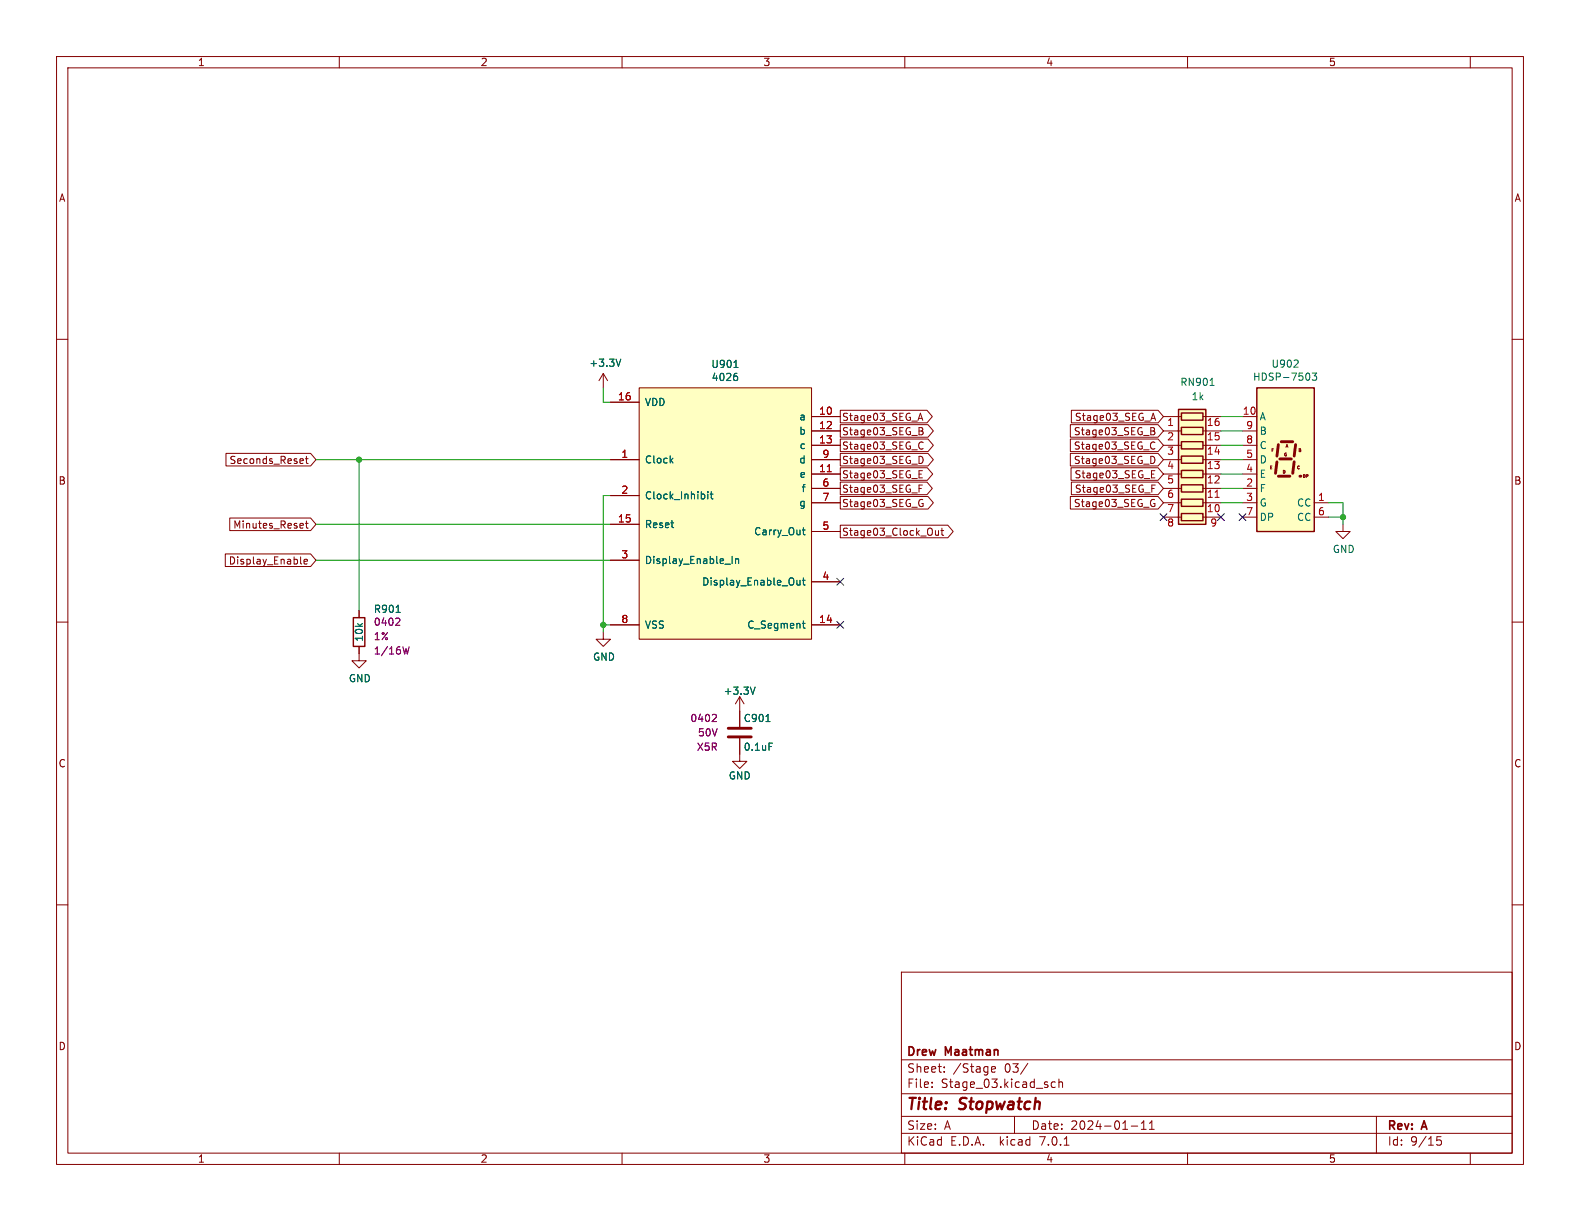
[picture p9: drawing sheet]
<svg xmlns="http://www.w3.org/2000/svg" width="279mm" height="216mm" viewBox="0 0 279 216" stroke-linecap="round" stroke-linejoin="round" font-family="sans-serif">
<g fill="none" stroke="#840000" stroke-width=".18">
<path d="M10 10h259.4v195.9h-259.4zM12 12h255.4v191.9h-255.4zM60 10v2M110 10v2M160 10v2M210 10v2M260 10v2M10 60h2M267.4 60h2M237.5 92.7v1.3h1.3l-1.3 1.3-1.3-1.3h1.3M10 110h2M63.5 114.3v2.5h1.3l-1.3 1.3-1.3-1.3h1.3"/>
<path d="M63.5 108v1.2M267.4 110h2M130.8 130.6v4h1.3l-1.3 1.3-1.3-1.3h1.3M130.8 123.2v5.3M130.8 123.2l-.8 1.3M130.8 123.2l.8 1.3M10 160h2M267.4 160h2M159.4 171.9h108v32h-108zM159.4 197.4h108M159.4 193.4h108M159.4 187.4h108"/>
<path d="M164.8 192.2v.1M164.8 191.4v.1M167 189.5v.1M167 188.7v.1M175.3 189.1l.7-.1v-.3l-.5-.1-.2 .2 .1 .7h.6M179.4 197.4v3M181.8 188l-1.3 2M186.6 191.4l-.4-.1-.3 .3v.4l.1 .2h.6M187.3 191.4l.2-.1 .3 .1 .1 .9M187.3 190.8v1.5M200 199.1h1.2M201.8 199.7h.9"/>
<path d="M201.8 198.6l.5-.4v1.5M203.3 199.7h.8M203.3 198.6l.4-.4v1.5M243.4 197.4v6.5M60 203.9v2M110 203.9v2M159.4 200.4h108M160 203.9v2M188.2 202.5h.8M210 203.9v2M254.1 201.6h.5l.3 .3-.1 .5h-.7M254.1 201h.7"/>
<path d="M260 203.9v2"/>
</g>
<path d="M226.1 78.6l-.3 2M226.6 78.1h2M229.1 78.6l-.2 2M225.8 81.7l-.2 2M226.1 84.2h2M226.3 81.2h2M228.9 81.7l-.3 2M128.8 130.3h4M128.8 128.8h4" fill="none" stroke="#840000" stroke-width=".51"/>
<path d="M70 108.3h.8M133.5 121.5l-.4 1.3M135.4 127.6h.8M136 131.4h.6" fill="none" stroke="#006464" stroke-width=".18"/>
<path d="M70.5 109.3l.2 .2-.1 .3-.7 .8h.8M72.3 114.4l-.3 1.2-.2-.9-.2 .9M126.4 126.3l.3 .3-.1 .3-.7 .7h.8" fill="none" stroke="#840084" stroke-width=".18"/>
<path d="M222.2 68.6h10.2v25.4h-10.2zM62.5 109.2h2v5.1h-2z" fill="none" stroke="#840000" stroke-width=".25"/>
<path d="M222.2 68.6h10.2v25.4h-10.2z" fill="#ffffc2" stroke="#ffffc2" stroke-width=".18"/>
<circle cx="229.9" cy="84.2" r=".25" fill="#840000"/>
<g fill="none" stroke="#840000" stroke-width=".18">
<path d="M106.7 66l-.8 1.3M106.7 66v2.6M106.7 66l.7 1.3M107.9 71.1h5.1M113 68.6h30.5v44.4h-30.5zM143.5 73.7h5.1M143.5 78.7h5.1M143.5 76.2h5.1M148.6 72.5h15.3l1 1.2-1 1.1h-15.3zM148.6 75.1h15.5l1 1.1-1 1.1h-15.5zM148.6 77.6h15.5l1 1.1-1 1.2h-15.5zM162.5 74h.6"/>
<path d="M162.5 76.2h.4M162.5 75.6l.6 .1 .1 .3-.3 .2M162.8 73.1l.4 1.2M162.9 76.2l.3 .3v.3l-.7 .1M163 78.1l.2 .2M163.2 79.3l-.2 .1M189.3 75.1h15.5l.9 1.1-.9 1.1h-15.5zM189.3 77.6h15.5l.9 1.1-.9 1.2h-15.5zM189.5 72.5h15.3l.9 1.2-.9 1.1h-15.3zM203.5 76.2h.4M203.5 75.6l.6 .1 .1 .3-.3 .2M203.6 74h.6"/>
<path d="M203.9 78.1l.3 .2M203.9 76.2l.3 .3v.3l-.7 .1M203.9 73.1l.4 1.2M204.2 79.3l-.3 .1M205.7 73.7h3.2M205.7 78.7h3.2M205.7 76.2h3.2M212.7 73.7h3.2M212.7 78.7h3.2M212.7 76.2h3.2M219.7 73.7h2.5M219.7 78.7h2.5"/>
<path d="M219.7 76.2h2.5M39.8 97.9h15.1l1 1.2-1 1.1h-15.1zM40 80.2h14.9l1 1.1-1 1.1h-14.9zM40.6 91.6h14.3l1 1.1-1 1.1h-14.3zM53.2 99.6l.1 .1M53.5 81.1l.1 .3-.6 .1M53.5 92.5l.1 .3-.6 .2M53.6 81.9l-.1 .1M53.6 93.3l-.1 .1M53.8 99.3l.6-.1-.1-.2-.4-.1-.1 .2v.6h.5M54 81.1h.5M54 92.5h.5"/>
<path d="M54.2 80.7v1.1l.3 .2M54.2 92.1v1.1l.3 .2M107.9 81.3h5.1M107.9 92.7h5.1M107.9 87.6h5.1M107.9 99.1h5.1M143.5 88.9h5.1M143.5 86.4h5.1M143.5 83.8h5.1M143.5 81.3h5.1M143.5 94h5.1M148.6 85.2h15.3l1 1.2-1 1.1h-15.3z"/>
<path d="M148.6 82.7h15.4l.9 1.1-.9 1.1h-15.4zM148.6 80.2h15.5l1 1.1-1 1.1h-15.5zM148.6 92.9h19l1 1.1-1 1.1h-19zM148.6 87.8h15.5l1 1.1-1 1.1h-15.5zM162.5 83.8h.4M162.5 86.4h.4M162.5 85.8h.6M162.5 84.5h.6M162.5 83.2h.6M163 80.7l.2 .5-.2 .7M163 89h.2v.5l-.2 .1M163.1 88.3l.1 .1"/>
<path d="M165.4 93.8l.1 .8 .3 .1 .2-.2M166 93.8v.9M166.4 93.8h.5M166.6 93.4v1.1l.3 .2M189.3 87.8h15.5l.9 1.1-.9 1.1h-15.5zM189.3 80.2h15.5l.9 1.1-.9 1.1h-15.5zM189.4 82.7h15.4l.9 1.1-.9 1.1h-15.4zM189.5 85.2h15.3l.9 1.2-.9 1.1h-15.3zM203.6 83.8h.4M203.6 84.5h.6M203.6 83.2h.6M203.7 86.4h.4"/>
<path d="M203.7 85.8h.6M203.8 80.7a.68 .68 0 0 1 .4 .6 .68 .68 0 0 1-.4 .7M203.9 88.3l.3 .1M204 89h.2v.5l-.3 .1M205.7 88.9h3.2M205.7 86.4h3.2M205.7 83.8h3.2M205.7 81.3h3.2M205.7 91.4h3.2M212.7 88.9h3.2M212.7 86.4h3.2M212.7 83.8h3.2"/>
<path d="M212.7 81.3h3.2M212.7 91.4h3.2M219.7 88.9h2.5M219.7 86.4h2.5M219.7 83.8h2.5M219.7 81.3h2.5M219.7 91.4h2.5M232.4 88.9h2.5M232.4 91.4h2.5M63.5 108v1.2M63.5 114.3v1.3M106.7 111.8v1.2h1.2l-1.2 1.3-1.3-1.3h1.3"/>
<path d="M107.9 110.5h5.1M143.5 110.5h5.1M143.5 102.9h5.1M130.8 125.7v2.8M130.8 130.6v2.8"/>
</g>
<g fill="none" stroke="#006464" stroke-width=".18">
<path d="M109.8 63.5l-.4 1.3M129.8 65h.7M130.1 66h.2M130.2 66.5l.2 .2v.3l-.2 .3M214 68.2h.7M228.8 64.9h.8M229.5 63.8v.4M231.5 66.1l.1 .4-.1 .6M232 66h.8l-.4 .5 .4 .1v.5l-.2 .1-.6-.1M125.2 86.9v.2M125.2 87.4v.8M125.6 87.4h.5"/>
<path d="M125.8 86.9v1.1l.3 .2M129.5 98.4v1.2M130.1 98.8v.8M130.1 98.9l.2-.1 .3 .1v.7M141.9 93.7h.5M142.1 93.3v1.1l.3 .2M70 108.3h.8M140.9 102.6l.1 .8 .3 .1 .2-.2M141.5 102.6v.9M141.9 110.2h.5M141.9 102.6h.5M142.1 102.2v1.1l.3 .2"/>
<path d="M142.1 109.8v1.1l.3 .2M133.5 121.5l-.4 1.3M135.4 127.6h.8M136 131.4h.6"/>
</g>
<g fill="#ffffc2" stroke="#ffffc2" stroke-width=".18">
<path d="M113 68.6h30.5v44.4h-30.5z"/>
<path d="M208.4 72.4h4.8v20.3h-4.8z"/>
</g>
<path d="M146.3 83.4h.7M214.9 87.9h.7" fill="none" stroke="#a90000" stroke-width=".18"/>
<path d="M208.4 72.4h4.8v20.3h-4.8zM208.9 73h3.8v1.3h-3.8zM208.9 75.6h3.8v1.2h-3.8zM208.9 78.1h3.8v1.3h-3.8zM208.9 80.6h3.8v1.3h-3.8zM208.9 83.2h3.8v1.3h-3.8zM208.9 85.7h3.8v1.3h-3.8zM208.9 88.3h3.8v1.2h-3.8zM208.9 90.8h3.8v1.3h-3.8z" fill="none" stroke="#840000" stroke-width=".25"/>
<g fill="none" stroke="#009600" stroke-width=".18">
<path d="M106.7 68.6v2.5h1.2M215.9 76.2h3.8M215.9 73.7h3.8M215.9 78.7h3.8M55.9 99.1h52M55.9 81.3h52M55.9 92.7h52M63.5 81.3v26.7M107.9 87.6h-1.2v24.2M215.9 88.9h3.8M215.9 81.3h3.8M215.9 83.8h3.8"/>
<path d="M215.9 86.4h3.8M234.9 88.9h2.6v3.8M234.9 91.4h2.6M106.7 110.5h1.2"/>
</g>
<path d="M205.1 90.8l1.2 1.2M206.3 90.8l-1.2 1.2M215.3 90.8l1.2 1.2M216.5 90.8l-1.2 1.2M219.1 90.8l1.2 1.2M220.3 90.8l-1.2 1.2M148 109.9l1.2 1.2M148 102.3l1.2 1.2M149.2 109.9l-1.2 1.2M149.2 102.3l-1.2 1.2" fill="none" stroke="#000084" stroke-width=".18"/>
<path d="M70.5 109.3l.2 .2-.1 .3-.7 .8h.8M72.3 114.4l-.3 1.2-.2-.9-.2 .9M126.4 126.3l.3 .3-.1 .3-.7 .7h.8" fill="none" stroke="#840084" stroke-width=".18"/>
<g fill="#009600" stroke="#009600" stroke-width=".18">
<circle cx="237.5" cy="91.4" r=".46"/>
<circle cx="106.7" cy="110.5" r=".46"/>
<circle cx="63.5" cy="81.3" r=".46"/>
</g>
<g font-size="2.8" fill="#840000">
<text x="160.4" y="196.7">Title:</text>
<text x="169.8" y="196.7">Stopwatch</text>
</g>
<g font-size="2.1" fill="#840000">
<text x="160.4" y="189.8">Sheet:</text>
<text x="160.4" y="187">Drew</text>
<text x="167.3" y="187">Maatman</text>
<text x="168.6" y="189.8">/Stage</text>
<text x="177.6" y="189.8">03/</text>
<text x="160.4" y="192.5">File:</text>
<text x="166.4" y="192.5">Stage_03.kicad_sch</text>
<text x="160.4" y="202.7">KiCad</text>
<text x="160.4" y="199.9">Size:</text>
<text x="167" y="199.9">A</text>
<text x="168.1" y="202.7">E.D.A.</text>
<text x="176.8" y="202.7">kicad</text>
<text x="182.4" y="199.9">Date:</text>
<text x="183.9" y="202.7">7.0.1</text>
<text x="189.3" y="199.9">2024-01-11</text>
<text x="245.4" y="200.1">Rev:</text>
<text x="245.4" y="202.7">Id:</text>
<text x="249.4" y="202.7">9/15</text>
<text x="251.6" y="200.1">A</text>
</g>
<g font-size="1.8" fill="#840000">
<text x="35" y="11.8">1</text>
<text x="85" y="11.8">2</text>
<text x="135" y="11.8">3</text>
<text x="185" y="11.8">4</text>
<text x="235" y="11.8">5</text>
<text x="10.4" y="35.8">A</text>
<text x="267.8" y="35.8">A</text>
<text x="148.9" y="74.6">Stage03_SEG_A</text>
<text x="148.9" y="77.1">Stage03_SEG_B</text>
<text x="189.8" y="77.1">Stage03_SEG_B</text>
<text x="189.9" y="74.6">Stage03_SEG_A</text>
<text x="40.5" y="82.2">Seconds_Reset</text>
<text x="148.9" y="82.2">Stage03_SEG_D</text>
<text x="148.9" y="79.7">Stage03_SEG_C</text>
<text x="189.8" y="82.2">Stage03_SEG_D</text>
<text x="189.8" y="79.7">Stage03_SEG_C</text>
<text x="10.3" y="85.8">B</text>
<text x="148.9" y="87.3">Stage03_SEG_F</text>
<text x="148.9" y="84.7">Stage03_SEG_E</text>
<text x="148.9" y="89.8">Stage03_SEG_G</text>
<text x="189.8" y="89.8">Stage03_SEG_G</text>
<text x="189.9" y="84.7">Stage03_SEG_E</text>
<text x="189.9" y="87.3">Stage03_SEG_F</text>
<text x="267.7" y="85.8">B</text>
<text x="41.1" y="93.6">Minutes_Reset</text>
<text x="148.9" y="94.9">Stage03_Clock_Out</text>
<text x="40.3" y="100">Display_Enable</text>
<text x="10.3" y="135.8">C</text>
<text x="267.7" y="135.8">C</text>
<text x="10.3" y="185.8">D</text>
<text x="267.7" y="185.8">D</text>
<text x="35" y="205.7">1</text>
<text x="85" y="205.7">2</text>
<text x="135" y="205.7">3</text>
<text x="185" y="205.7">4</text>
<text x="235" y="205.7">5</text>
</g>
<g font-size="1.8" fill="#006464">
<text x="104.2" y="65">+3.3V</text>
<text x="125.7" y="65.2">U901</text>
<text x="224.8" y="65.2">U902</text>
<text x="114" y="71.9">VDD</text>
<text x="125.8" y="67.5">4026</text>
<text x="208.7" y="68.4">RN901</text>
<text x="210.7" y="70.9">1k</text>
<text x="221.5" y="67.5">HDSP-7503</text>
<text x="141.2" y="74.5">a</text>
<text x="141.2" y="77">b</text>
<text x="222.8" y="74.5">A</text>
<text x="222.8" y="77">B</text>
<text x="114" y="82.1">Clock</text>
<text x="141.2" y="82.1">d</text>
<text x="141.3" y="79.6">c</text>
<text x="222.8" y="82.1">D</text>
<text x="222.8" y="79.6">C</text>
<text x="114" y="88.5">Clock_Inhibit</text>
<text x="141.2" y="89.7">g</text>
<text x="141.3" y="84.6">e</text>
<text x="141.6" y="87.2">f</text>
<text x="222.8" y="87.2">F</text>
<text x="222.8" y="89.7">G</text>
<text x="222.8" y="84.6">E</text>
<text x="229.2" y="89.7">CC</text>
<text x="114" y="93.5">Reset</text>
<text x="133.2" y="94.8">Carry_Out</text>
<text x="222.8" y="92.3">DP</text>
<text x="229.2" y="92.3">CC</text>
<text x="114" y="99.9">Display_Enable_In</text>
<text x="235.6" y="97.9">GND</text>
<text x="124" y="103.7">Display_Enable_Out</text>
<text x="64.3" y="113.5" transform="rotate(-90 64.3 113.5)">10k</text>
<text x="66" y="108.5">R901</text>
<text x="114" y="111.3">VSS</text>
<text x="132" y="111.3">C_Segment</text>
<text x="104.8" y="117">GND</text>
<text x="61.6" y="120.8">GND</text>
<text x="127.9" y="123">+3.3V</text>
<text x="131.5" y="127.8">C901</text>
<text x="128.8" y="138">GND</text>
<text x="131.5" y="132.9">0.1uF</text>
</g>
<g font-size="1.8" fill="#a90000">
<text x="109.2" y="70.9">16</text>
<text x="144.8" y="73.4">10</text>
<text x="144.8" y="75.9">12</text>
<text x="206.3" y="75.6">1</text>
<text x="213.4" y="75.6">16</text>
<text x="219.7" y="73.4">10</text>
<text x="220.3" y="75.9">9</text>
<text x="109.8" y="81">1</text>
<text x="144.8" y="83.6">11</text>
<text x="144.8" y="78.5">13</text>
<text x="145.4" y="81">9</text>
<text x="206.3" y="78.1">2</text>
<text x="206.3" y="80.6">3</text>
<text x="206.3" y="83.2">4</text>
<text x="213.4" y="83.2">13</text>
<text x="213.4" y="80.6">14</text>
<text x="213.4" y="78.1">15</text>
<text x="220.3" y="83.6">4</text>
<text x="220.3" y="81">5</text>
<text x="220.3" y="78.5">8</text>
<text x="109.8" y="87.4">2</text>
<text x="145.4" y="86.1">6</text>
<text x="145.4" y="88.6">7</text>
<text x="206.3" y="85.7">5</text>
<text x="206.3" y="88.3">6</text>
<text x="213.4" y="88.3">11</text>
<text x="213.4" y="85.7">12</text>
<text x="220.3" y="86.1">2</text>
<text x="220.3" y="88.6">3</text>
<text x="233" y="88.6">1</text>
<text x="109.2" y="92.5">15</text>
<text x="145.4" y="93.7">5</text>
<text x="206.3" y="90.8">7</text>
<text x="206.3" y="93.3">8</text>
<text x="213.4" y="90.8">10</text>
<text x="214" y="93.3">9</text>
<text x="220.3" y="91.2">7</text>
<text x="233" y="91.2">6</text>
<text x="109.8" y="98.8">3</text>
<text x="145.4" y="102.6">4</text>
<text x="109.8" y="110.2">8</text>
<text x="144.8" y="110.2">14</text>
</g>
<g font-size="1.8" fill="#840084">
<text x="66" y="110.8">0402</text>
<text x="66" y="113.3">1%</text>
<text x="66" y="115.9">1/16W</text>
<text x="122" y="127.8">0402</text>
<text x="123.4" y="130.4">50V</text>
<text x="123.2" y="132.9">X5R</text>
</g>
<g font-size=".7" fill="#840000">
<text x="224.4" y="83.1">E</text>
<text x="224.7" y="80.1">F</text>
<text x="226.7" y="83.9">D</text>
<text x="226.9" y="80.8">G</text>
<text x="227.2" y="79.3">A</text>
<text x="229.2" y="83.1">C</text>
<text x="229.5" y="80.1">B</text>
<text x="230.2" y="84.6">DP</text>
</g>
</svg>
